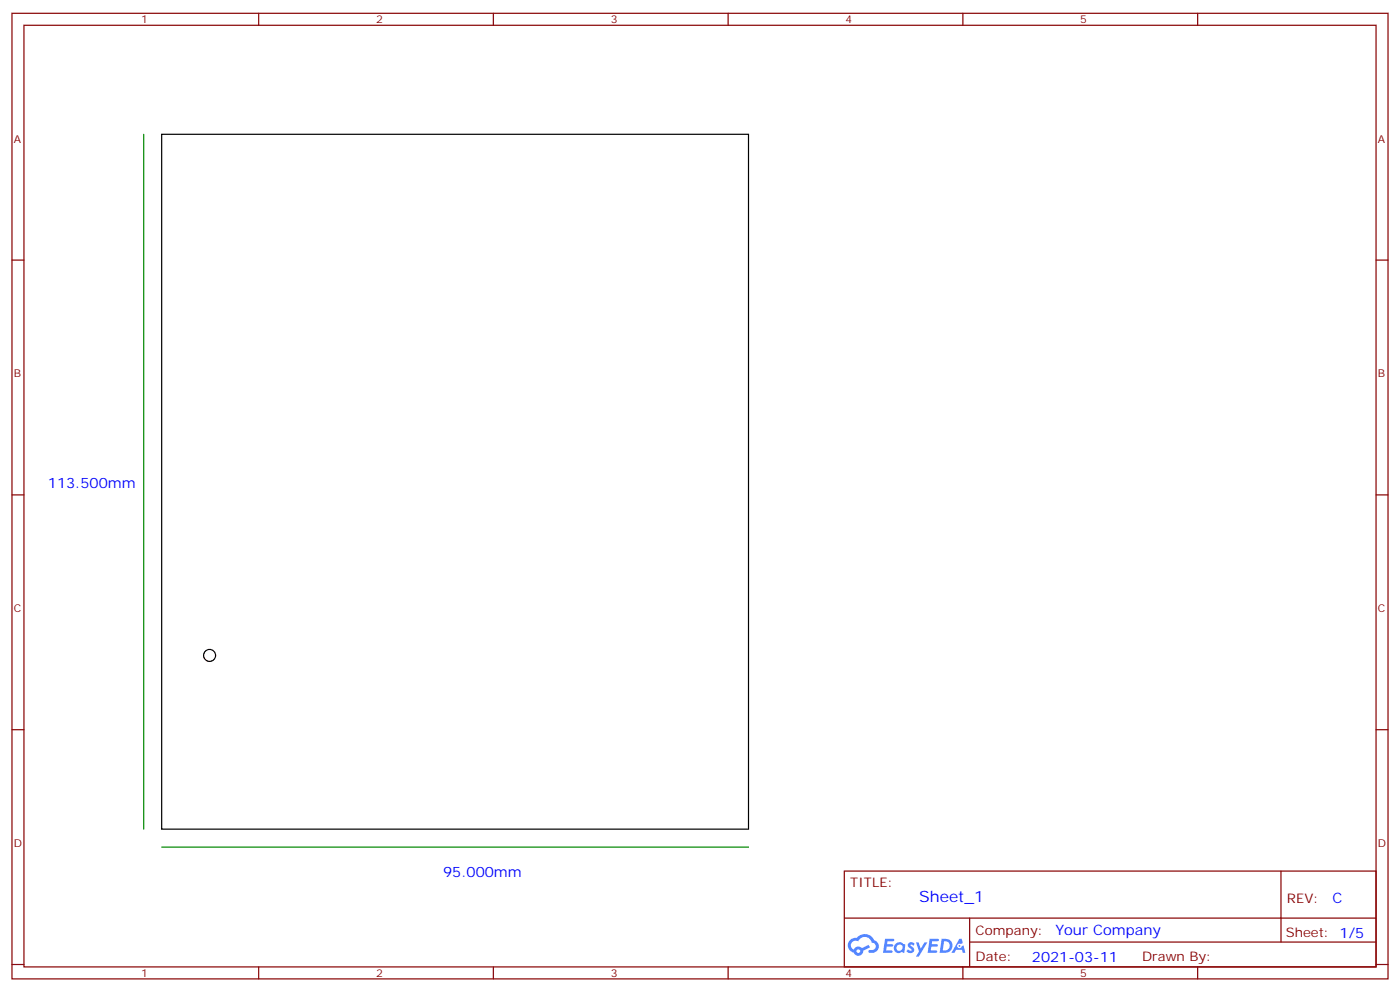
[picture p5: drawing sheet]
<svg xmlns="http://www.w3.org/2000/svg" width="412mm" height="292mm" viewBox="0 0 412 292" stroke-linecap="round" stroke-linejoin="round" font-family="sans-serif">
<g fill="none" stroke="#870000" stroke-width=".35">
<path d="M3.5 3.9h405.4v284.4h-405.4zM7.1 7.4h398.2v277.3h-398.2zM76.2 3.9v3.5M145.3 3.9v3.5M214.5 3.9v3.5M283.6 3.9v3.5M352.8 3.9v3.5M3.5 76.6h3.6M405.3 76.6h3.6M3.5 145.7h3.6M405.3 145.7h3.6M3.5 214.9h3.6"/>
<path d="M405.3 214.9h3.6M248.7 256.5h156.6v28.2h-156.6zM377.3 256.5v20.9M248.7 270.4h156.5M285.6 277.4h119.6M285.6 270.4v14.1M3.5 284h3.6M76.2 284.7v3.6M145.3 284.7v3.6M214.5 284.7v3.6M283.6 284.7v3.6M352.8 284.7v3.6"/>
<path d="M405.3 284h3.6"/>
</g>
<g fill="#5487ff">
<path d="M267.7 277.7a1.22 1.22 0 0 1 1.7 .2l-.4 .6a.47 .47 0 0 0-.3-.4 .47 .47 0 0 0-.5 .2l.1 .2a1.14 1.14 0 0 1 .8 1.8 1.14 1.14 0 0 1-1.9 0l-.2-.2 .5-.6 .7 .5a.29 .29 0 0 0 .3-.3 .29 .29 0 0 0-.2-.3 1.04 1.04 0 0 1-.6-1.7z"/>
<path d="M260.7 276.4h2.4l.3 .2-.2 .5-1.8 .1-.1 .8h1.5l.3 .4-.3 .4h-1.6l-.2 1.1h1.7l.2 .3-.2 .3-2.6 .1z"/>
<path d="M273.8 276.4h2.4l.3 .2-.1 .5-1.8 .1-.2 .8h1.6l.3 .4-.4 .4h-1.6l-.1 1.1h1.7l.2 .3-.2 .3-2.6 .1z"/>
<path d="M282.6 276.4h.7l.3 1.3-.6 .3a.69 .69 0 0 0-1 .3 .69 .69 0 0 0 .4 .9 .69 .69 0 0 0 .9-.6l.5-.2 .6 2.2h-.8l-.2-.9h-1.8l-.5 .9h-.8z"/>
<path d="M269.8 277.5h.8l.6 1.8 1.1-1.8h.9l-2.6 4.2h-.8l.9-1.5z"/>
<path d="M277.4 276.4l-.6 4.2h1.3a2.11 2.11 0 0 0 2.5-2.1 2.11 2.11 0 0 0-2.5-2.1zM278.1 277.2a1.39 1.39 0 0 1 1.7 1.4 1.39 1.39 0 0 1-1.8 1.3h-.3z"/>
<path d="M263.7 278.1a1.54 1.54 0 0 0-.1 2.1 1.54 1.54 0 0 0 2.2 .1l.6 .3 .3-2.3-.2-.3h-.4a1.49 1.49 0 0 0-2.4 .1zM264 279.1a.94 .94 0 0 1 1.8 0 .94 .94 0 0 1-1.8 0z"/>
<path d="M250.4 276.8a2.18 2.18 0 0 0 1.1 3.7 1.44 1.44 0 0 0 1.6 .9 1.44 1.44 0 0 0 1.2-1.4l2-1-.5-.8-1.9 1a1.47 1.47 0 0 0-2.4 .4 1.39 1.39 0 0 1-.7-1.9 1.39 1.39 0 0 1 2-.5 2.12 2.12 0 0 1 2.2-1.3 2.12 2.12 0 0 1 1.9 1.7 1.14 1.14 0 0 1 1.1 1.4 1.14 1.14 0 0 1-1.7 .7 .43 .43 0 0 0-.5 .4 .43 .43 0 0 0 .4 .5 1.98 1.98 0 0 0 2.5-1.2 1.98 1.98 0 0 0-1.2-2.6 3.1 3.1 0 0 0-5.3-.6l-.9 .1zM252.3 280.1a.55 .55 0 0 1 1.1 0 .55 .55 0 0 1-1.1 0z"/>
<circle cx="282.6" cy="278.5" r=".26"/>
</g>
<g fill="none" stroke="#000" stroke-width=".35">
<path d="M47.6 39.5h172.9v204.7h-172.9z"/>
<circle cx="61.7" cy="193" r="1.76"/>
</g>
<path d="M42.3 39.5v204.7M47.6 249.4h172.9" fill="none" stroke="#008700" stroke-width=".35"/>
<text font-size="4.6" fill="#00f" x="270.8" y="265.5">Sheet_1</text>
<g font-size="4.2" fill="#00f">
<text x="14.1" y="143.6">113.500mm</text>
<text x="130.5" y="258.3">95.000mm</text>
<text x="392.5" y="265.8">C</text>
<text x="310.9" y="275.3">Your Company</text>
<text x="304" y="283.1">2021-03-11</text>
</g>
<g font-size="3.9" fill="#800">
<text x="250.5" y="261.1">TITLE:</text>
<text x="379.1" y="265.8">REV:</text>
<text x="287.4" y="275.3">Company:</text>
<text x="378.7" y="275.9">Sheet: 1/5</text>
<text x="287.4" y="283">Date:</text>
<text x="336.4" y="283.1">Drawn By:</text>
</g>
<g font-size="3.2" fill="#800">
<text x="41.6" y="6.9">1</text>
<text x="110.8" y="6.9">2</text>
<text x="179.9" y="6.9">3</text>
<text x="249.1" y="6.9">4</text>
<text x="318.2" y="6.9">5</text>
<text x="4.1" y="42">A</text>
<text x="405.9" y="42">A</text>
<text x="4.1" y="111.2">B</text>
<text x="405.9" y="111.2">B</text>
<text x="4.1" y="180.3">C</text>
<text x="405.9" y="180.3">C</text>
<text x="4.1" y="249.4">D</text>
<text x="405.9" y="249.4">D</text>
<text x="41.6" y="287.7">1</text>
<text x="110.8" y="287.7">2</text>
<text x="179.9" y="287.7">3</text>
<text x="249.1" y="287.7">4</text>
<text x="318.2" y="287.7">5</text>
</g>
</svg>
